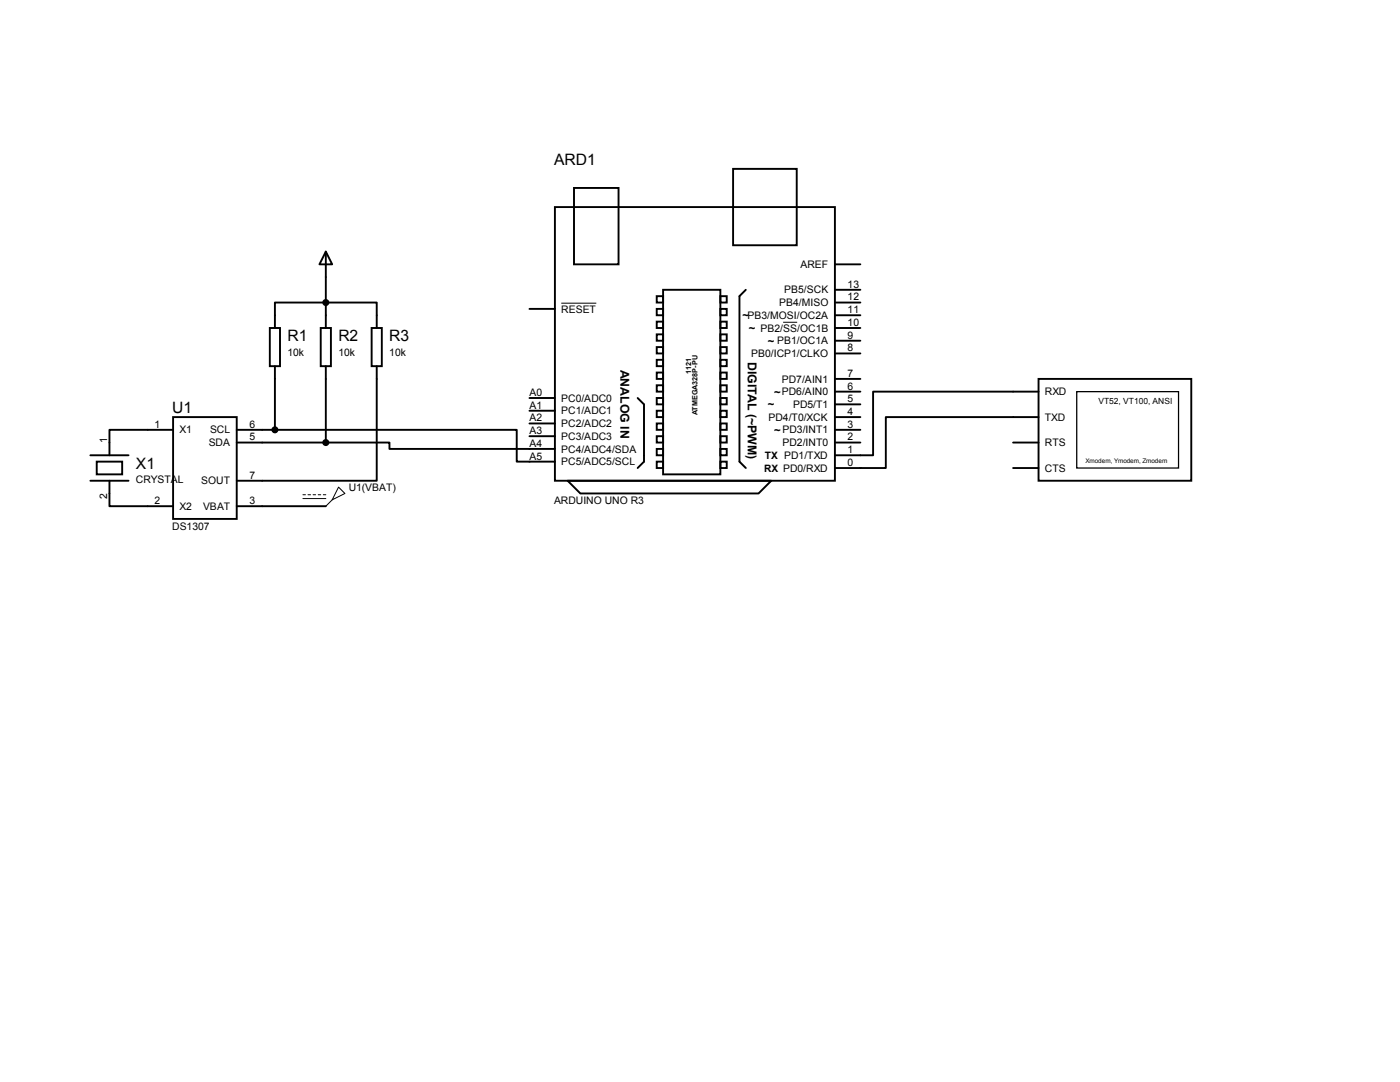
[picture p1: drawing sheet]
<svg xmlns="http://www.w3.org/2000/svg" width="279mm" height="216mm" viewBox="0 0 279 216" stroke-linecap="round" stroke-linejoin="round" font-family="sans-serif">
<g fill="none" stroke="#000" stroke-width=".38">
<path d="M114.6 37.5h8.8v15.2h-8.8zM146.3 33.7h12.7v15.2h-12.7zM65 50.2l1.3 2.5h-2.5zM65 50.2v15.2M110.7 41.3h55.9v54.6h-55.9zM131.1 59.1h1.2v1.3h-1.2zM132.3 57.8h11.5v36.9h-11.5zM143.8 59.1h1.2v1.3h-1.2zM148.8 57.8l-1.2 1.3v33l1.2 1.3M166.6 57.8h5.1M166.6 52.7h5.1M53.8 65.4h2.1v7.7h-2.1z"/>
<path d="M54.9 65.4v-5h20.3v5M54.9 73.1v12.7M64 65.4h2v7.7h-2zM65 73.1v15.2M74.2 65.4h2v7.7h-2zM75.2 73.1v22.8h-28M105.7 79.4h5M105.7 61.6h5M127.3 79.4l1.2 1.3v11.4l-1.2 1.3M131.1 61.6h1.2v1.3h-1.2zM131.1 64.2h1.2v1.2h-1.2zM131.1 66.7h1.2v1.3h-1.2z"/>
<path d="M131.1 69.3h1.2v1.2h-1.2zM131.1 71.8h1.2v1.3h-1.2zM131.1 74.3h1.2v1.3h-1.2zM131.1 76.9h1.2v1.2h-1.2zM131.1 79.4h1.2v1.3h-1.2zM143.8 61.6h1.2v1.3h-1.2zM143.8 64.2h1.2v1.2h-1.2zM143.8 66.7h1.2v1.3h-1.2zM143.8 69.3h1.2v1.2h-1.2zM143.8 71.8h1.2v1.3h-1.2zM143.8 74.3h1.2v1.3h-1.2zM143.8 76.9h1.2v1.2h-1.2z"/>
<path d="M143.8 79.4h1.2v1.3h-1.2zM166.6 78.1h5.1M166.6 75.6h5.1M166.6 70.5h5.1M166.6 68h5.1M166.6 65.4h5.1M166.6 62.9h5.1M166.6 60.4h5.1M207.3 75.6h30.4v20.3h-30.4zM207.3 78.1h-33.1v12.7h-7.6M18 95.9h7.7M18 90.8h7.7"/>
<path d="M19.3 92.1h5.1v2.6h-5.1zM21.8 95.9v5.1h12.7M34.5 83.2h12.7v20.3h-12.7zM34.5 85.8h-12.7v5M47.2 88.3h17.8M47.2 85.8h7.7M54.9 85.8h48.2v6.3h7.6M65 88.3h12.7v1.3h33M105.7 87h5M105.7 84.5h5M105.7 82h5M113.3 95.9h40.6l-2.5 2.6h-35.6z"/>
<path d="M131.1 82h1.2v1.2h-1.2zM131.1 84.5h1.2v1.3h-1.2zM131.1 87h1.2v1.3h-1.2zM131.1 89.6h1.2v1.2h-1.2zM131.1 92.1h1.2v1.3h-1.2zM143.8 82h1.2v1.2h-1.2zM143.8 84.5h1.2v1.3h-1.2zM143.8 87h1.2v1.3h-1.2zM143.8 89.6h1.2v1.2h-1.2zM143.8 92.1h1.2v1.3h-1.2zM166.6 88.3h5.1M166.6 85.8h5.1"/>
<path d="M166.6 83.2h5.1M166.6 80.7h5.1M202.2 88.3h5.1M202.2 93.4h5.1M207.3 83.2h-30.5v10.2h-10.2M47.2 101h17.8"/>
</g>
<path d="M112 60.5h7M156.3 64.3h2.8M60.5 98.7h.5M60.5 99.5h4.5M61.5 98.7h.5M62.5 98.7h.5M63.5 98.7h.5M64.5 98.7h.5M66.3 99.7l-1.3 1.3M67.6 97.2l1.2 1.3-2.5 1.2z" fill="none" stroke="#000" stroke-width=".2"/>
<g fill="#000" stroke="#000" stroke-width=".38">
<circle cx="65" cy="60.4" r=".51"/>
<circle cx="54.9" cy="85.8" r=".51"/>
<circle cx="65" cy="88.3" r=".51"/>
</g>
<path d="M214.9 78.1h20.3v15.3h-20.3z" fill="none" stroke="#000" stroke-width=".25"/>
<g font-size="3.1">
<text x="110.6" y="32.9">ARD1</text>
<text x="57.4" y="68.1">R1</text>
<text x="67.5" y="68.1">R2</text>
<text x="77.7" y="68.1">R3</text>
<text x="34.4" y="82.4">U1</text>
<text x="27.1" y="93.5">X1</text>
</g>
<g font-size="2.4">
<text x="123.8" y="73.8" transform="rotate(90 123.8 73.8)">ANALOG IN</text>
<text x="149.2" y="72.2" transform="rotate(90 149.2 72.2)">DIGITAL (~PWM)</text>
</g>
<g font-size="2.2">
<text x="148.2" y="63.7">~PB3/MOSI/OC2A</text>
<text x="149.4" y="66.3">~ PB2/SS/OC1B</text>
<text x="153.3" y="68.8">~ PB1/OC1A</text>
<text x="153.3" y="81.5">~</text>
<text x="154.5" y="79">~PD6/AIN0</text>
<text x="154.5" y="86.6">~PD3/INT1</text>
</g>
<g font-size="2.1">
<text x="159.8" y="53.5">AREF</text>
<text x="156.5" y="58.5">PB5/SCK</text>
<text x="169.2" y="59.9">12</text>
<text x="169.2" y="57.4">13</text>
<text x="112" y="62.4">RESET</text>
<text x="155.5" y="61.1">PB4/MISO</text>
<text x="169.2" y="65">10</text>
<text x="169.2" y="62.5">11</text>
<text x="57.4" y="71">10k</text>
<text x="67.5" y="71">10k</text>
<text x="77.7" y="71">10k</text>
<text x="149.9" y="71.2">PB0/ICP1/CLKO</text>
<text x="169.2" y="70.1">8</text>
<text x="169.2" y="67.6">9</text>
<text x="156" y="76.3">PD7/AIN1</text>
<text x="169.2" y="77.7">6</text>
<text x="169.2" y="75.2">7</text>
<text x="105.7" y="81.5">A1</text>
<text x="105.7" y="79">A0</text>
<text x="112" y="82.7">PC1/ADC1</text>
<text x="112" y="80.1">PC0/ADC0</text>
<text x="153.4" y="83.9">PD4/T0/XCK</text>
<text x="158.3" y="81.4">PD5/T1</text>
<text x="169.2" y="82.8">4</text>
<text x="169.2" y="80.3">5</text>
<text x="208.5" y="78.9">RXD</text>
<text x="208.5" y="83.9">TXD</text>
<text x="21.4" y="88.3" transform="rotate(-90 21.4 88.3)">1</text>
<text x="30.9" y="85.3">1</text>
<text x="35.8" y="86.5">X1</text>
<text x="41.7" y="89">SDA</text>
<text x="41.9" y="86.5">SCL</text>
<text x="49.8" y="85.3">6</text>
<text x="49.8" y="87.9">5</text>
<text x="105.7" y="89.2">A4</text>
<text x="105.7" y="86.6">A3</text>
<text x="105.7" y="84.1">A2</text>
<text x="112" y="87.8">PC3/ADC3</text>
<text x="112" y="85.2">PC2/ADC2</text>
<text x="156.2" y="89">PD2/INT0</text>
<text x="169.2" y="87.9">2</text>
<text x="169.2" y="85.3">3</text>
<text x="208.5" y="89">RTS</text>
<text x="49.8" y="95.5">7</text>
<text x="105.7" y="91.7">A5</text>
<text x="112" y="92.8">PC5/ADC5/SCL</text>
<text x="112" y="90.3">PC4/ADC4/SDA</text>
<text x="169.2" y="93">0</text>
<text x="169.2" y="90.4">1</text>
<text x="208.5" y="94.1">CTS</text>
<text x="21.4" y="99.6" transform="rotate(-90 21.4 99.6)">2</text>
<text x="27.1" y="96.4">CRYSTAL</text>
<text x="30.9" y="100.6">2</text>
<text x="35.8" y="101.7">X2</text>
<text x="40.2" y="96.6">SOUT</text>
<text x="40.5" y="101.7">VBAT</text>
<text x="49.8" y="100.6">3</text>
<text x="69.6" y="97.9">U1(VBAT)</text>
<text x="110.6" y="100.6">ARDUINO UNO R3</text>
<text x="34.4" y="105.7">DS1307</text>
</g>
<g font-size="2">
<text x="152.5" y="94.1">RX PD0/RXD</text>
<text x="152.6" y="91.6">TX PD1/TXD</text>
</g>
<text font-size="1.7" x="219.2" y="80.7">VT52, VT100, ANSI</text>
<g font-size="1.4">
<text x="137.9" y="74.7" transform="rotate(-90 137.9 74.7)">1121</text>
<text x="139.2" y="82.9" transform="rotate(-90 139.2 82.9)">ATMEGA328P-PU</text>
</g>
<text font-size="1.3" x="216.7" y="92.3">Xmodem, Ymodem, Zmodem</text>
</svg>
